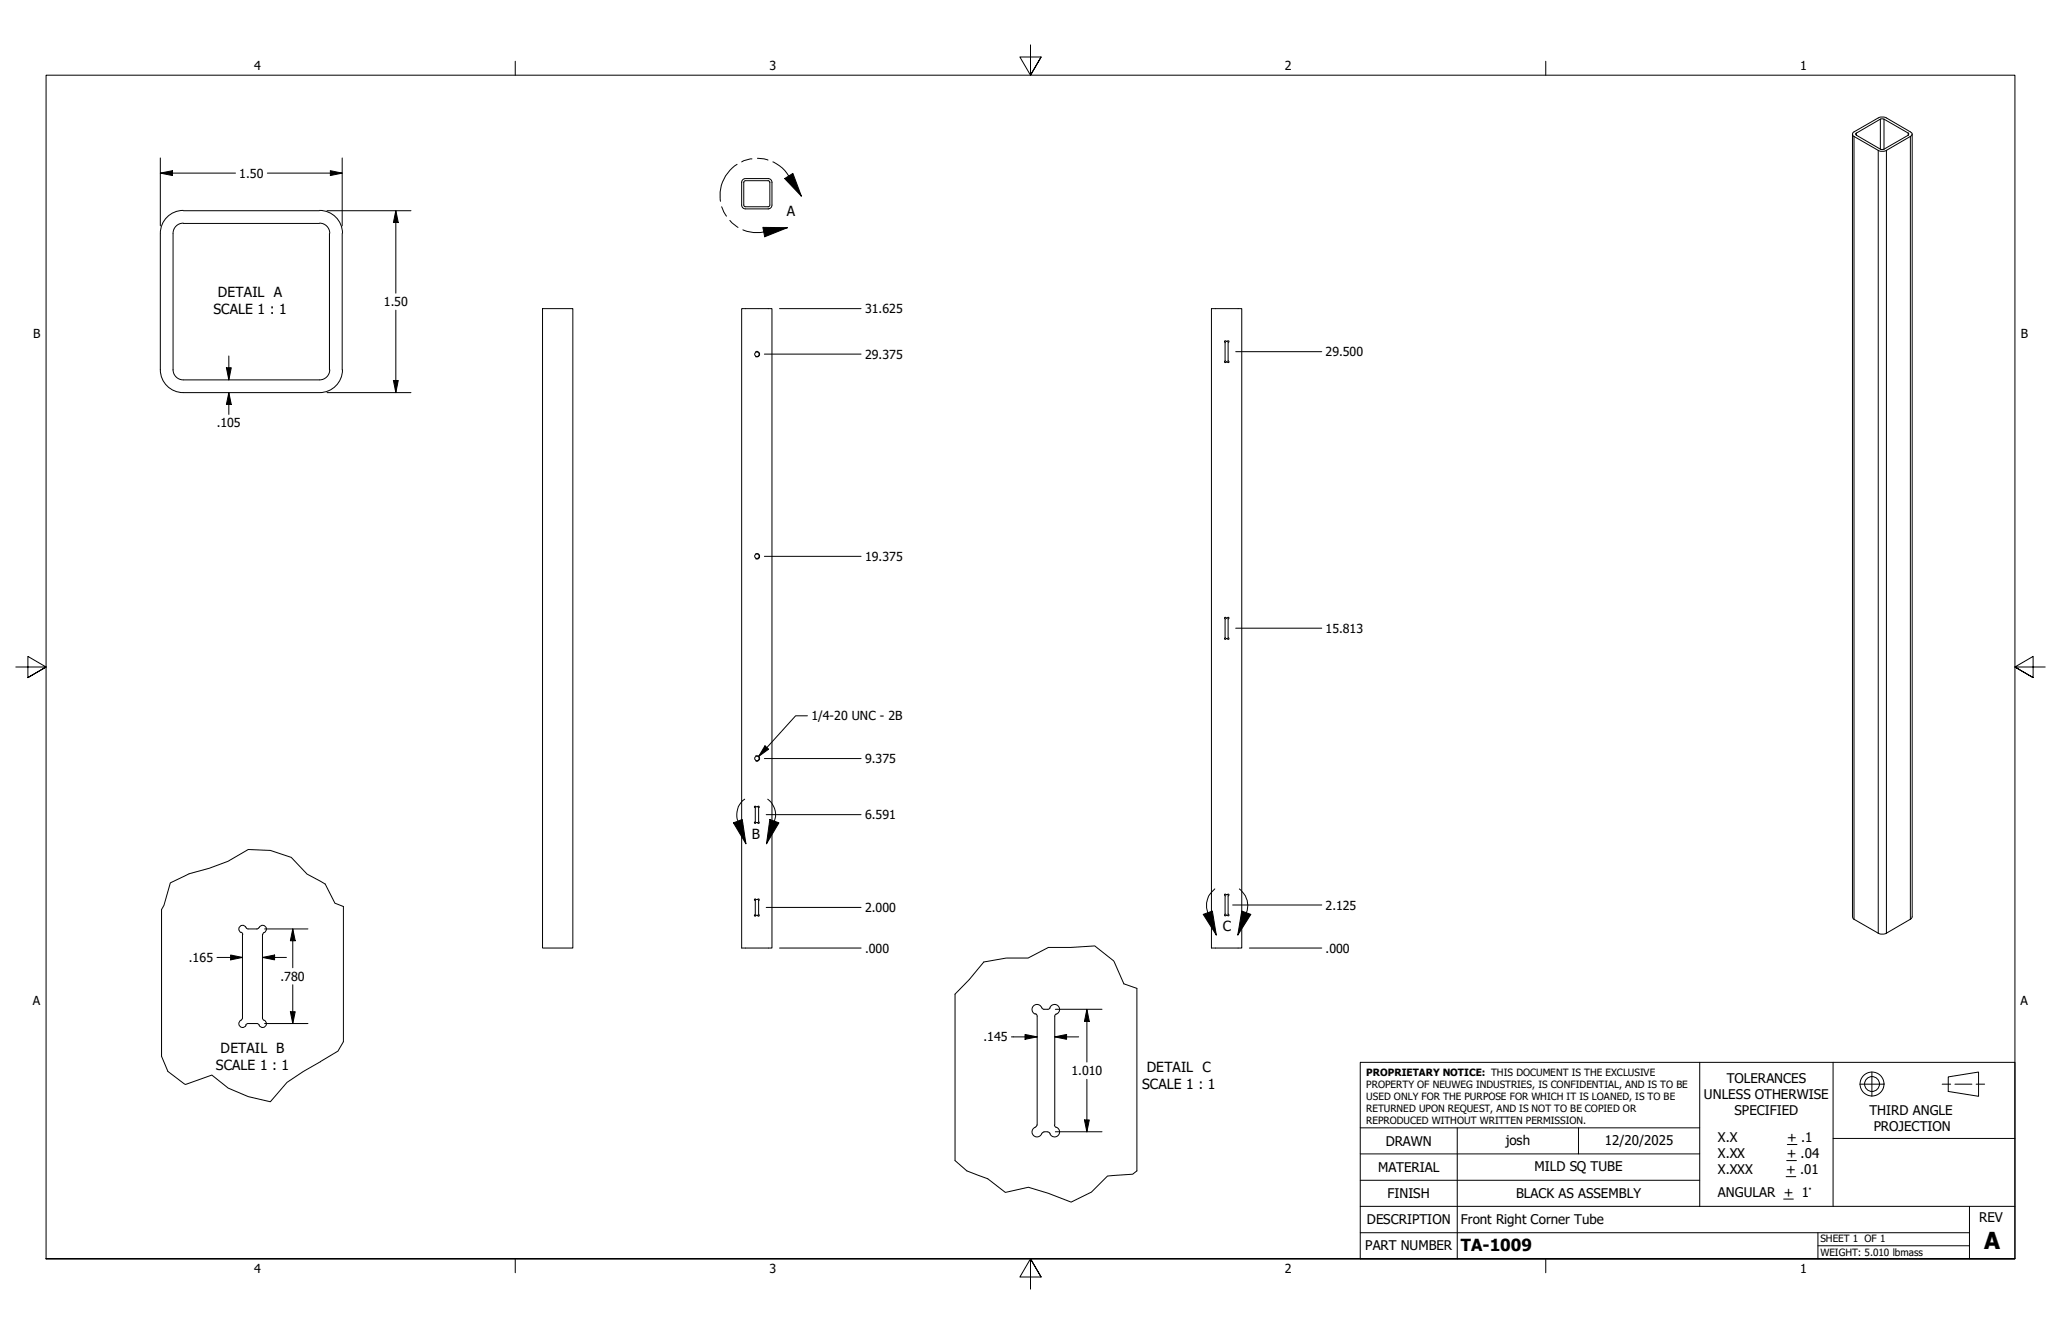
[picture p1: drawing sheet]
<svg xmlns="http://www.w3.org/2000/svg" width="432mm" height="279mm" viewBox="0 0 432 279" stroke-linecap="round" stroke-linejoin="round" font-family="sans-serif">
<!-- layer: Hidden Narrow (ANSI) -->
<path d="M158.3 73.7a.55 .55 0 0 1 .8 .5 .55 .55 0 0 1-.8 .5M158.3 116a.57 .57 0 0 1 .8 .5 .57 .57 0 0 1-.8 .5M158.3 158.4a.55 .55 0 0 1 .8 .4 .55 .55 0 0 1-.8 .5" fill="none" stroke="#000" stroke-width=".21"/>
<!-- layer: Visible (ANSI) -->
<g fill="none" stroke="#000" stroke-width=".21">
<path d="M155.6 37.6l.6-.2h4.7a.79 .79 0 0 1 .8 .8v4.8a.79 .79 0 0 1-.7 .8h-4.8a.79 .79 0 0 1-.8-.9v-4.7zM155.9 38l.3-.2 4.9 .1 .2 .3-.1 4.9-.2 .2h-5l-.2-.3zM388.1 28.1v163.9l.3 .5 5.6 3.1 1.2-.1 5-3 .4-.5v-163.9M388.2 27.7l5.8-3.2 1 .1 5.2 3a.49 .49 0 0 1 .4 .5 .49 .49 0 0 1-.4 .5l-5.2 3-1 .1-5.8-3.3-.1-.3zM388.8 27.9l5.2-2.9 .5-.1 5.4 3.2-.1 .2-5.1 2.9-.6 .1-5.2-3zM33.6 48.9v28.6M36.3 48.9v28.6M38.4 46.7a2.13 2.13 0 0 0-2.1 2.2M38.4 44.1a4.8 4.8 0 0 0-4.8 4.8M38.4 46.8h28.5M38.4 44.1h28.5M67 44.1a4.8 4.8 0 0 1 4.8 4.8"/>
<path d="M67 46.7a2.13 2.13 0 0 1 2.1 2.2M69 48.9v28.6M71.7 48.9v28.6M33.6 77.4a4.8 4.8 0 0 0 4.8 4.8h28.6a4.8 4.8 0 0 0 4.8-4.8M36.3 77.4a2.13 2.13 0 0 0 2.1 2.2h28.5a2.13 2.13 0 0 0 2.2-2.2M113.7 64.6h6.3v134h-6.3zM155.4 64.6h6.3v134h-6.3zM253.8 64.6h6.4v134h-6.4zM256.7 71.8v3.8M256.7 75.5l-.1 .4 .4-.1M256.8 71.5l-.1-.1-.2 .1 .2 .3M256.9 71.4l.1 .1"/>
<path d="M256.9 75.8h.1M257.2 71.4l-.3 .1M257.2 71.5l.2-.1 .1 .1-.2 .3M257.3 71.8v3.8M257.3 75.5l.1 .4-.3-.1M256.7 129.7v3.8M256.7 129.6v.1M256.7 133.5l-.2 .3 .2 .1 .1-.1M256.8 129.4l-.2-.1v.3M256.9 129.4l.1 .1M256.9 133.7l.3 .1M257 133.7l-.1 .1"/>
<path d="M257.2 129.4l-.3 .1M257.2 129.4l.2-.1v.3M257.3 129.7v3.8M257.3 133.5l.2 .3-.1 .1-.2-.1M257.4 129.6l-.1 .1M158.1 172.2v.2h.3M158.2 169.1v3M158.2 172.1v.1M158.4 172.3h-.1M158.4 169l-.3-.1v.3M158.4 169h.3M158.4 172.3h.3"/>
<path d="M158.7 172.3h.1M158.8 168.9h.2v.3M158.8 168.9l-.1 .1M158.9 172.1l.1 .1M159 172.2v.2h-.2M159 169.1l-.1 3M33.8 190.5v30.7M50.5 195.2l.4 .5M50.8 195.7v17.5M52 194.6l-.4-.2a.8 .8 0 0 0-1.2-.4 .8 .8 0 0 0 .1 1.3M52 194.6h1.8M54.3 194.3l-.5 .3"/>
<path d="M54.3 194.3a.81 .81 0 0 1 1.4-.2 .81 .81 0 0 1-.5 1.3l-.1 .3M55 195.7v17.5M71.9 189.9v28.3M158.1 191.6v.3l.3-.1M158.2 188.5v3M158.2 191.5v.1M158.4 191.7l-.1 .1M158.4 188.4l-.3-.1v.3M158.4 188.4h.3M158.4 191.7h.3M158.7 191.7l.1 .1M158.8 188.4l.2-.1v.3"/>
<path d="M158.8 188.3l-.1 .1M158.9 191.5l.1 .1M159 191.6v.3l-.2-.1M159 188.5l-.1 3M256.6 191.5l-.1 .2 .2 .1 .3-.2M256.7 187.6v3.9M256.7 191.4v.1M256.8 187.4l-.1-.1-.2 .1 .2 .3M256.9 187.3l.1 .1M256.9 191.7h.1M257.2 187.3l-.3 .1M257.2 187.4l.2-.1 .1 .1-.2 .3 .1 3.8"/>
<path d="M257.4 191.5l.1 .2-.1 .1-.3-.2M50.5 213.7a.79 .79 0 0 0-.2 1.3 .79 .79 0 0 0 1.3-.3M50.8 213.2l-.3 .4M52 214.4l-.5 .3M52 214.4h1.8M53.8 214.4l.5 .3M55 213.2l.3 .5M55.3 213.7a.79 .79 0 0 1 .3 1.3 .79 .79 0 0 1-1.3-.3M200.1 208.2v34.9M216.9 212.3l.4 .5M217.3 212.9v22.7M218.7 211.4h.8"/>
<path d="M218.7 211.4l-.3-.2a1.07 1.07 0 0 0-1.7-.6 1.07 1.07 0 0 0 .2 1.8M219.6 211.4a.66 .66 0 0 0 .5-.6 1.05 1.05 0 0 1 1.8 .1 1.05 1.05 0 0 1-.8 1.6l-.1 .3M221 212.9v22.7M238.2 207v38.2M217.2 235.6l-.1 .4a1.1 1.1 0 0 0-.6 1.8 1.1 1.1 0 0 0 1.9-.5l.3-.2M218.7 237h.8M220.9 235.6l.4 .5M221.3 236.1a1.05 1.05 0 0 1 .3 1.8 1.05 1.05 0 0 1-1.7-.6l-.3-.2"/>
<circle cx="158.6" cy="74.2" r=".48"/>
<circle cx="158.6" cy="116.5" r=".48"/>
<circle cx="158.6" cy="158.8" r=".48"/>
</g>
<!-- layer: Visible Narrow (ANSI) -->
<path d="M388.4 28.6v163.9M388.9 27.9v.4M393.5 31.5v164M394 25v6.2M394.7 25v6.2M395.2 31.5v164M399.8 27.9v.4M400.2 28.6v163.9" fill="none" stroke="#000" stroke-width=".21"/>
<!-- layer: Break Line (ANSI) -->
<path d="M71.9 189.9l-1.7-.7-2.1-4-3.8-2.1-3.3-3.5-4.4-1.5-4.6-.2-4.2 2.5-4 1.5-4.2 1.1-3.9 1.9-1.3 4.7-.6 .9M71.9 218.2l-1.1 2-7.2 4.2-3.5 2.3-3.5 4.1-4.6-1.1-4.2-1.8-3.4-2.7-5.5 1.9-3.7-2.7-1.4-3.2M238.2 207l-2.7-.9-2.2-4.9-3.9-3.1-5.1 .3h-4.7l-4.2 2.3h-4.6l-4.7 .8-3 3.7-3 3M200.1 243.1l2.5 2.1 4.3 1.7 3.7 2.8 4.9-1 4.1 1.2 4.8 1.9 4.3-2.1 3.3-3.4 5.3-.4 .9-.7" fill="none" stroke="#000" stroke-width=".21"/>
<!-- layer: Detail Boundary (ANSI) -->
<g fill="none" stroke="#000" stroke-width=".21">
<path d="M154.4 34.4a7.9 7.9 0 0 0-3.5 7.8M157.5 33.3l-1.7 .4-.4 .2M158.7 33.1l1.4 .2 .8 .2M161.9 33.9l.9 .5a6.7 6.7 0 0 1 2.4 2.4l2.7 4.3M164.4 37.4l1.7-1.1 1.8 4.8zM151.2 43.3l1 2M152.9 46.2l1.7 1.4M159.8 47.6l5.2 .1-4.8 1.9zM165 47.7l-5.7 1h-1.4l-2.3-.6M153.7 172.3l1.8-.7 .8 5.1zM156 167.4a4 4 0 0 0-1.4 4.6l1.7 4.7M160.8 167.4a4 4 0 0 1 1.4 4.6l-1.6 4.7"/>
<path d="M161.3 171.6l1.9 .7-2.6 4.4zM252.1 191.5l1.9-.7 .8 5zM254.5 186.2a4.4 4.4 0 0 0-1.5 5l1.8 4.6M259.7 186.2a4.4 4.4 0 0 1 1.4 5l-1.8 4.6M260.2 190.8l1.9 .7-2.8 4.3z"/>
</g>
<path d="M164.4 37.4l1.7-1.1 1.8 4.8zM159.8 47.6l5.2 .1-4.8 1.9zM153.7 172.3l1.8-.7 .8 5.1zM161.3 171.6l1.9 .7-2.6 4.4zM252.1 191.5l1.9-.7 .8 5zM260.2 190.8l1.9 .7-2.8 4.3z" fill="#000"/>
<!-- layer: Border (ANSI) -->
<path d="M107.9 12.8v2.9M215.9 9.4v6.3l-2.2-3.8h4.4l-2.2 3.8 2.2-3.8M323.8 12.8v2.9M3.3 139.7h6.4l-3.9-2.2v4.4l3.9-2.2-3.9 2.2M428.5 139.7h-6.4l3.9-2.2v4.4l-3.9-2.2 3.9 2.2M9.7 263.7v-248h412.4v248h-412.4h412.4M107.9 263.7v2.9M218.1 267.5l-2.2-3.8 2.2 3.8h-4.4l2.2-3.8v6.3M323.8 263.7v2.9" fill="none" stroke="#000" stroke-width=".21"/>
<!-- layer: Title (ANSI) -->
<g fill="none" stroke="#000" stroke-width=".21">
<path d="M285 222.5h137.1v41.2h-137.1zM285 236.2h71.1M305.3 236.2v27.5M330.7 236.2v5.5M356.1 222.5v30.2M374.5 239.7h2M384 222.5v15.9M389.6 227.1h5.1M392.2 224.5v5.1M406.9 227.1h1.8M408.2 225.6l6.3-1.1v5.1l-6.3-1zM409.6 227.1h3.5"/>
<path d="M414 227.1h1.8M422.1 238.4h-38.1v14.3M285 258.2h127.6M285 252.7h137.1M285 247.2h71.1M285 241.7h71.1M373.7 251.1h2M374.2 246.4h2M374.3 243.1h2.1M380.9 258.2v5.5M412.6 252.7v11M380.9 260.9h31.7"/>
<circle cx="392.2" cy="227" r="2.51"/>
<circle cx="392.2" cy="227" r="1.56"/>
</g>
<!-- layer: Dimension (ANSI) -->
<g fill="none" stroke="#000" stroke-width=".21">
<path d="M33.6 36.3l2.5-.5v1zM33.6 36.3h15.7M33.6 33.1v14.2M56 36.3h15.7M69.2 35.8l2.5 .5-2.5 .5zM71.7 33.1v14.2M68.5 44.1h17.6M82.9 44.1l.5 2.5h-1zM82.9 44.1v17.3M47.4 77h1.1l-.6 2.6zM47.9 74.5v5.1M82.4 79.7h1l-.5 2.5z"/>
<path d="M82.9 65v17.2M160.1 74.2h20.3M163.3 64.6h17.1M258.9 73.7h18M47.9 82.2l.6 2.5h-1.1zM47.9 82.2v4.6M68.5 82.2h17.6M160.1 116.5h20.3M258.9 131.6h18M160.1 158.9h20.3M160.5 170.6h19.9M55.4 194.6h9.1"/>
<path d="M61.3 194.6l.5 2.4h-1zM61.3 194.6v8.1M160.5 190.1h19.9M163.3 198.6h17.1M258.3 189.5h18.6M261.7 198.6h15.2M45.5 200.5h5.3M48.3 200l2.5 .5-2.5 .5zM55 200.5l2.5-.5v1zM55 200.5h5M55.4 214.4h9.1M60.8 211.9h1l-.5 2.5z"/>
<path d="M61.3 206.2v8.2M211.9 217.2h5.4M214.8 216.7l2.5 .5-2.5 .5zM221 217.2l2.5-.5v1zM221 217.2h5M221.1 211.4h9.8M227.7 211.4l.5 2.5h-1zM227.7 211.4v11M221.1 237h9.8M227.2 234.6h1l-.5 2.4zM227.7 226.1v10.9"/>
</g>
<g fill="#000">
<path d="M33.6 36.3l2.5-.5v1zM69.2 35.8l2.5 .5-2.5 .5zM82.9 44.1l.5 2.5h-1zM47.4 77h1.1l-.6 2.6zM82.4 79.7h1l-.5 2.5zM47.9 82.2l.6 2.5h-1.1zM61.3 194.6l.5 2.4h-1zM48.3 200l2.5 .5-2.5 .5zM55 200.5l2.5-.5v1zM60.8 211.9h1l-.5 2.5zM214.8 216.7l2.5 .5-2.5 .5zM221 217.2l2.5-.5v1z"/>
<path d="M227.7 211.4l.5 2.5h-1zM227.2 234.6h1l-.5 2.4z"/>
</g>
<!-- layer: Symbol (ANSI) -->
<path d="M160.3 156.2l.7 .7-2.1 1.5zM169.2 149.9h-2.5l-7.8 8.5" fill="none" stroke="#000" stroke-width=".21"/>
<path d="M160.3 156.2l.7 .7-2.1 1.5z" fill="#000"/>
<text font-size="4.9" x="415.7" y="261.6">A</text>
<text font-size="3.5" x="306.1" y="262">TA-1009</text>
<g font-size="2.9">
<text x="164.8" y="45.2">A</text>
<text x="44.7" y="65.7">SCALE 1 : 1</text>
<text x="45.7" y="62.2">DETAIL A</text>
<text x="157.5" y="175.8">B</text>
<text x="256.2" y="195.1">C</text>
<text x="46.2" y="220.5">DETAIL B</text>
<text x="45.2" y="224.1">SCALE 1 : 1</text>
<text x="240.3" y="224.5">DETAIL C</text>
<text x="239.3" y="228.1">SCALE 1 : 1</text>
</g>
<g font-size="2.8">
<text x="361.8" y="226.9">TOLERANCES</text>
<text x="357" y="230.3">UNLESS OTHERWISE</text>
<text x="363.4" y="233.6">SPECIFIED</text>
<text x="391.7" y="233.5">THIRD ANGLE</text>
<text x="290.3" y="240">DRAWN</text>
<text x="315.5" y="239.7">josh</text>
<text x="336.2" y="239.8">12/20/2025</text>
<text x="359.9" y="239.3">X.X</text>
<text x="374.5" y="239.3">+ .1</text>
<text x="392.6" y="236.8">PROJECTION</text>
<text x="288.7" y="245.5">MATERIAL</text>
<text x="321.5" y="245.2">MILD SQ TUBE</text>
<text x="359.9" y="242.6">X.XX</text>
<text x="359.9" y="245.9">X.XXX</text>
<text x="374.2" y="245.9">+ .01</text>
<text x="374.3" y="242.6">+ .04</text>
<text x="290.7" y="251">FINISH</text>
<text x="317.6" y="251">BLACK AS ASSEMBLY</text>
<text x="359.9" y="250.7">ANGULAR + 1°</text>
<text x="286.4" y="256.4">DESCRIPTION</text>
<text x="306.1" y="256.3">Front Right Corner Tube</text>
<text x="414.7" y="256">REV</text>
<text x="286" y="261.9">PART NUMBER</text>
</g>
<g font-size="2.6">
<text x="53.3" y="14.7">4</text>
<text x="161.2" y="14.7">3</text>
<text x="269.2" y="14.7">2</text>
<text x="377.1" y="14.7">1</text>
<text x="50.1" y="37.2">1.50</text>
<text x="80.4" y="64.1">1.50</text>
<text x="181.2" y="65.6">31.625</text>
<text x="6.9" y="70.8">B</text>
<text x="423.4" y="70.8">B</text>
<text x="181.2" y="75.1">29.375</text>
<text x="277.7" y="74.6">29.500</text>
<text x="45.4" y="89.5">.105</text>
<text x="181.2" y="117.5">19.375</text>
<text x="277.7" y="132.5">15.813</text>
<text x="170" y="150.9">1/4-20 UNC - 2B</text>
<text x="181.2" y="159.8">9.375</text>
<text x="181.2" y="171.6">6.591</text>
<text x="181.2" y="191">2.000</text>
<text x="277.7" y="190.5">2.125</text>
<text x="39.6" y="201.5">.165</text>
<text x="181.2" y="199.5">.000</text>
<text x="277.7" y="199.5">.000</text>
<text x="58.8" y="205.4">.780</text>
<text x="6.9" y="210.5">A</text>
<text x="423.3" y="210.5">A</text>
<text x="206.1" y="218.1">.145</text>
<text x="224.5" y="225.2">1.010</text>
<text x="53.3" y="266.6">4</text>
<text x="161.2" y="266.6">3</text>
<text x="269.2" y="266.6">2</text>
<text x="377.1" y="266.6">1</text>
</g>
<g font-size="2.1">
<text x="286.3" y="225.4">PROPRIETARY NOTICE: THIS DOCUMENT IS THE EXCLUSIVE</text>
<text x="286.3" y="227.8">PROPERTY OF NEUWEG INDUSTRIES, IS CONFIDENTIAL, AND IS TO BE</text>
<text x="286.3" y="230.4">USED ONLY FOR THE PURPOSE FOR WHICH IT IS LOANED, IS TO BE</text>
<text x="286.3" y="232.9">RETURNED UPON REQUEST, AND IS NOT TO BE COPIED OR</text>
<text x="286.3" y="235.4">REPRODUCED WITHOUT WRITTEN PERMISSION.</text>
<text x="381.4" y="260.2">SHEET 1 OF 1</text>
<text x="381.4" y="263">WEIGHT: 5.010 lbmass</text>
</g>
</svg>
